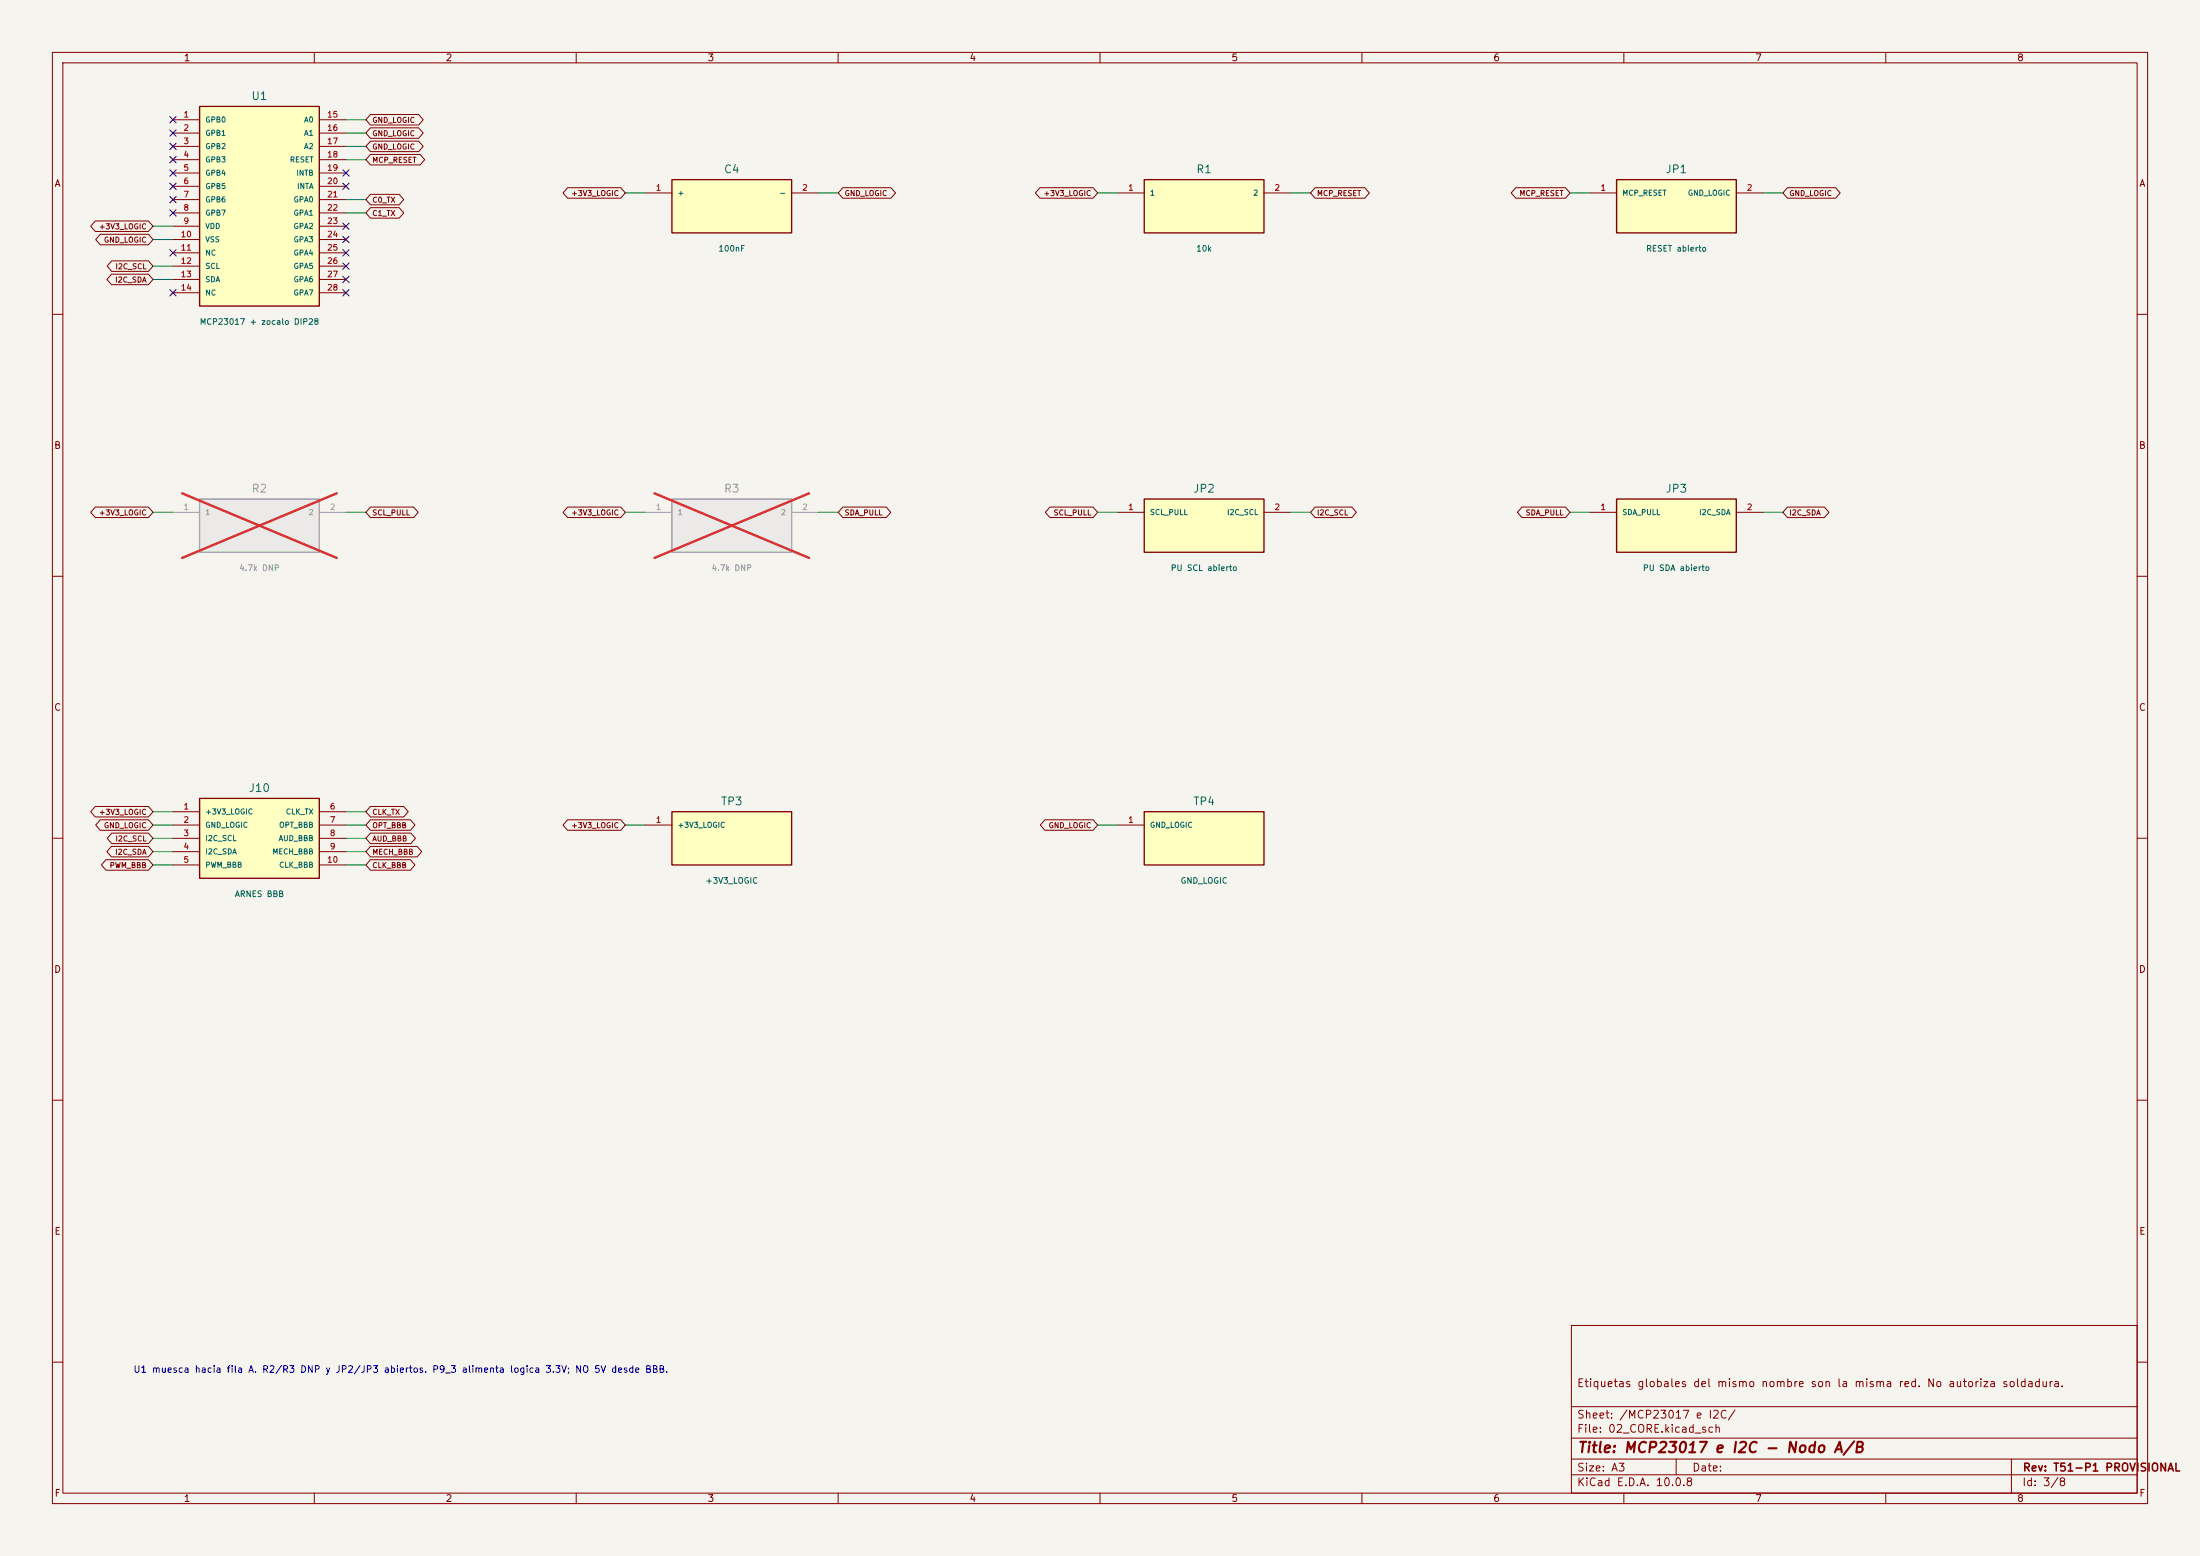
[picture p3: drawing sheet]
(kicad_sch (version 20250114) (generator "eeschema") (paper "A3") (title_block (title "MCP23017 e I2C - Nodo A/B") (rev "T51-P1 PROVISIONAL") (comment 1 "Etiquetas globales del mismo nombre son la misma red. No autoriza soldadura.")) (lib_symbols (symbol "T51:T51_U1" (pin_names (offset 1)) (in_bom yes) (on_board yes) (property "Reference" "U1" (at 0 22.05 0) (effects (font (size 1.27 1.27)))) (property "Value" "MCP23017 + zocalo DIP28" (at 0 -22.05 0) (effects (font (size 1.27 1.27)))) (symbol "T51_U1_0_1" (rectangle (start -11.43 19.05) (end 11.43 -19.05) (stroke (width 0.254) (type default)) (fill (type background)))) (symbol "T51_U1_1_1" (pin passive line (at -16.51 16.51 0) (length 5.08) (name "GPB0" (effects (font (size 1 1)))) (number "1" (effects (font (size 1.1 1.1))))) (pin passive line (at -16.51 13.970000000000002 0) (length 5.08) (name "GPB1" (effects (font (size 1 1)))) (number "2" (effects (font (size 1.1 1.1))))) (pin passive line (at -16.51 11.430000000000001 0) (length 5.08) (name "GPB2" (effects (font (size 1 1)))) (number "3" (effects (font (size 1.1 1.1))))) (pin passive line (at -16.51 8.89 0) (length 5.08) (name "GPB3" (effects (font (size 1 1)))) (number "4" (effects (font (size 1.1 1.1))))) (pin passive line (at -16.51 6.350000000000001 0) (length 5.08) (name "GPB4" (effects (font (size 1 1)))) (number "5" (effects (font (size 1.1 1.1))))) (pin passive line (at -16.51 3.8100000000000023 0) (length 5.08) (name "GPB5" (effects (font (size 1 1)))) (number "6" (effects (font (size 1.1 1.1))))) (pin passive line (at -16.51 1.2700000000000014 0) (length 5.08) (name "GPB6" (effects (font (size 1 1)))) (number "7" (effects (font (size 1.1 1.1))))) (pin passive line (at -16.51 -1.2699999999999996 0) (length 5.08) (name "GPB7" (effects (font (size 1 1)))) (number "8" (effects (font (size 1.1 1.1))))) (pin passive line (at -16.51 -3.8099999999999987 0) (length 5.08) (name "VDD" (effects (font (size 1 1)))) (number "9" (effects (font (size 1.1 1.1))))) (pin passive line (at -16.51 -6.349999999999998 0) (length 5.08) (name "VSS" (effects (font (size 1 1)))) (number "10" (effects (font (size 1.1 1.1))))) (pin passive line (at -16.51 -8.889999999999997 0) (length 5.08) (name "NC" (effects (font (size 1 1)))) (number "11" (effects (font (size 1.1 1.1))))) (pin input line (at -16.51 -11.43 0) (length 5.08) (name "SCL" (effects (font (size 1 1)))) (number "12" (effects (font (size 1.1 1.1))))) (pin bidirectional line (at -16.51 -13.969999999999999 0) (length 5.08) (name "SDA" (effects (font (size 1 1)))) (number "13" (effects (font (size 1.1 1.1))))) (pin passive line (at -16.51 -16.51 0) (length 5.08) (name "NC" (effects (font (size 1 1)))) (number "14" (effects (font (size 1.1 1.1))))) (pin input line (at 16.51 16.51 180) (length 5.08) (name "A0" (effects (font (size 1 1)))) (number "15" (effects (font (size 1.1 1.1))))) (pin input line (at 16.51 13.970000000000002 180) (length 5.08) (name "A1" (effects (font (size 1 1)))) (number "16" (effects (font (size 1.1 1.1))))) (pin input line (at 16.51 11.430000000000001 180) (length 5.08) (name "A2" (effects (font (size 1 1)))) (number "17" (effects (font (size 1.1 1.1))))) (pin input line (at 16.51 8.89 180) (length 5.08) (name "RESET" (effects (font (size 1 1)))) (number "18" (effects (font (size 1.1 1.1))))) (pin passive line (at 16.51 6.350000000000001 180) (length 5.08) (name "INTB" (effects (font (size 1 1)))) (number "19" (effects (font (size 1.1 1.1))))) (pin passive line (at 16.51 3.8100000000000023 180) (length 5.08) (name "INTA" (effects (font (size 1 1)))) (number "20" (effects (font (size 1.1 1.1))))) (pin tri_state line (at 16.51 1.2700000000000014 180) (length 5.08) (name "GPA0" (effects (font (size 1 1)))) (number "21" (effects (font (size 1.1 1.1))))) (pin tri_state line (at 16.51 -1.2699999999999996 180) (length 5.08) (name "GPA1" (effects (font (size 1 1)))) (number "22" (effects (font (size 1.1 1.1))))) (pin passive line (at 16.51 -3.8099999999999987 180) (length 5.08) (name "GPA2" (effects (font (size 1 1)))) (number "23" (effects (font (size 1.1 1.1))))) (pin passive line (at 16.51 -6.349999999999998 180) (length 5.08) (name "GPA3" (effects (font (size 1 1)))) (number "24" (effects (font (size 1.1 1.1))))) (pin passive line (at 16.51 -8.889999999999997 180) (length 5.08) (name "GPA4" (effects (font (size 1 1)))) (number "25" (effects (font (size 1.1 1.1))))) (pin passive line (at 16.51 -11.43 180) (length 5.08) (name "GPA5" (effects (font (size 1 1)))) (number "26" (effects (font (size 1.1 1.1))))) (pin passive line (at 16.51 -13.969999999999999 180) (length 5.08) (name "GPA6" (effects (font (size 1 1)))) (number "27" (effects (font (size 1.1 1.1))))) (pin passive line (at 16.51 -16.51 180) (length 5.08) (name "GPA7" (effects (font (size 1 1)))) (number "28" (effects (font (size 1.1 1.1))))))) (symbol "T51:T51_C4" (pin_names (offset 1)) (in_bom yes) (on_board yes) (property "Reference" "C4" (at 0 8.08 0) (effects (font (size 1.27 1.27)))) (property "Value" "100nF" (at 0 -8.08 0) (effects (font (size 1.27 1.27)))) (symbol "T51_C4_0_1" (rectangle (start -11.43 5.08) (end 11.43 -5.08) (stroke (width 0.254) (type default)) (fill (type background)))) (symbol "T51_C4_1_1" (pin passive line (at -16.51 2.54 0) (length 5.08) (name "+" (effects (font (size 1 1)))) (number "1" (effects (font (size 1.1 1.1))))) (pin passive line (at 16.51 2.54 180) (length 5.08) (name "-" (effects (font (size 1 1)))) (number "2" (effects (font (size 1.1 1.1))))))) (symbol "T51:T51_R1" (pin_names (offset 1)) (in_bom yes) (on_board yes) (property "Reference" "R1" (at 0 8.08 0) (effects (font (size 1.27 1.27)))) (property "Value" "10k" (at 0 -8.08 0) (effects (font (size 1.27 1.27)))) (symbol "T51_R1_0_1" (rectangle (start -11.43 5.08) (end 11.43 -5.08) (stroke (width 0.254) (type default)) (fill (type background)))) (symbol "T51_R1_1_1" (pin passive line (at -16.51 2.54 0) (length 5.08) (name "1" (effects (font (size 1 1)))) (number "1" (effects (font (size 1.1 1.1))))) (pin passive line (at 16.51 2.54 180) (length 5.08) (name "2" (effects (font (size 1 1)))) (number "2" (effects (font (size 1.1 1.1))))))) (symbol "T51:T51_JP1" (pin_names (offset 1)) (in_bom yes) (on_board yes) (property "Reference" "JP1" (at 0 8.08 0) (effects (font (size 1.27 1.27)))) (property "Value" "RESET abierto" (at 0 -8.08 0) (effects (font (size 1.27 1.27)))) (symbol "T51_JP1_0_1" (rectangle (start -11.43 5.08) (end 11.43 -5.08) (stroke (width 0.254) (type default)) (fill (type background)))) (symbol "T51_JP1_1_1" (pin passive line (at -16.51 2.54 0) (length 5.08) (name "MCP_RESET" (effects (font (size 1 1)))) (number "1" (effects (font (size 1.1 1.1))))) (pin passive line (at 16.51 2.54 180) (length 5.08) (name "GND_LOGIC" (effects (font (size 1 1)))) (number "2" (effects (font (size 1.1 1.1))))))) (symbol "T51:T51_R2" (pin_names (offset 1)) (in_bom yes) (on_board yes) (property "Reference" "R2" (at 0 8.08 0) (effects (font (size 1.27 1.27)))) (property "Value" "4.7k DNP" (at 0 -8.08 0) (effects (font (size 1.27 1.27)))) (symbol "T51_R2_0_1" (rectangle (start -11.43 5.08) (end 11.43 -5.08) (stroke (width 0.254) (type default)) (fill (type background)))) (symbol "T51_R2_1_1" (pin passive line (at -16.51 2.54 0) (length 5.08) (name "1" (effects (font (size 1 1)))) (number "1" (effects (font (size 1.1 1.1))))) (pin passive line (at 16.51 2.54 180) (length 5.08) (name "2" (effects (font (size 1 1)))) (number "2" (effects (font (size 1.1 1.1))))))) (symbol "T51:T51_R3" (pin_names (offset 1)) (in_bom yes) (on_board yes) (property "Reference" "R3" (at 0 8.08 0) (effects (font (size 1.27 1.27)))) (property "Value" "4.7k DNP" (at 0 -8.08 0) (effects (font (size 1.27 1.27)))) (symbol "T51_R3_0_1" (rectangle (start -11.43 5.08) (end 11.43 -5.08) (stroke (width 0.254) (type default)) (fill (type background)))) (symbol "T51_R3_1_1" (pin passive line (at -16.51 2.54 0) (length 5.08) (name "1" (effects (font (size 1 1)))) (number "1" (effects (font (size 1.1 1.1))))) (pin passive line (at 16.51 2.54 180) (length 5.08) (name "2" (effects (font (size 1 1)))) (number "2" (effects (font (size 1.1 1.1))))))) (symbol "T51:T51_JP2" (pin_names (offset 1)) (in_bom yes) (on_board yes) (property "Reference" "JP2" (at 0 8.08 0) (effects (font (size 1.27 1.27)))) (property "Value" "PU SCL abierto" (at 0 -8.08 0) (effects (font (size 1.27 1.27)))) (symbol "T51_JP2_0_1" (rectangle (start -11.43 5.08) (end 11.43 -5.08) (stroke (width 0.254) (type default)) (fill (type background)))) (symbol "T51_JP2_1_1" (pin passive line (at -16.51 2.54 0) (length 5.08) (name "SCL_PULL" (effects (font (size 1 1)))) (number "1" (effects (font (size 1.1 1.1))))) (pin passive line (at 16.51 2.54 180) (length 5.08) (name "I2C_SCL" (effects (font (size 1 1)))) (number "2" (effects (font (size 1.1 1.1))))))) (symbol "T51:T51_JP3" (pin_names (offset 1)) (in_bom yes) (on_board yes) (property "Reference" "JP3" (at 0 8.08 0) (effects (font (size 1.27 1.27)))) (property "Value" "PU SDA abierto" (at 0 -8.08 0) (effects (font (size 1.27 1.27)))) (symbol "T51_JP3_0_1" (rectangle (start -11.43 5.08) (end 11.43 -5.08) (stroke (width 0.254) (type default)) (fill (type background)))) (symbol "T51_JP3_1_1" (pin passive line (at -16.51 2.54 0) (length 5.08) (name "SDA_PULL" (effects (font (size 1 1)))) (number "1" (effects (font (size 1.1 1.1))))) (pin passive line (at 16.51 2.54 180) (length 5.08) (name "I2C_SDA" (effects (font (size 1 1)))) (number "2" (effects (font (size 1.1 1.1))))))) (symbol "T51:T51_J10" (pin_names (offset 1)) (in_bom yes) (on_board yes) (property "Reference" "J10" (at 0 10.620000000000001 0) (effects (font (size 1.27 1.27)))) (property "Value" "ARNES BBB" (at 0 -10.620000000000001 0) (effects (font (size 1.27 1.27)))) (symbol "T51_J10_0_1" (rectangle (start -11.43 7.62) (end 11.43 -7.62) (stroke (width 0.254) (type default)) (fill (type background)))) (symbol "T51_J10_1_1" (pin passive line (at -16.51 5.08 0) (length 5.08) (name "+3V3_LOGIC" (effects (font (size 1 1)))) (number "1" (effects (font (size 1.1 1.1))))) (pin passive line (at -16.51 2.54 0) (length 5.08) (name "GND_LOGIC" (effects (font (size 1 1)))) (number "2" (effects (font (size 1.1 1.1))))) (pin passive line (at -16.51 0.0 0) (length 5.08) (name "I2C_SCL" (effects (font (size 1 1)))) (number "3" (effects (font (size 1.1 1.1))))) (pin passive line (at -16.51 -2.54 0) (length 5.08) (name "I2C_SDA" (effects (font (size 1 1)))) (number "4" (effects (font (size 1.1 1.1))))) (pin passive line (at -16.51 -5.08 0) (length 5.08) (name "PWM_BBB" (effects (font (size 1 1)))) (number "5" (effects (font (size 1.1 1.1))))) (pin passive line (at 16.51 5.08 180) (length 5.08) (name "CLK_TX" (effects (font (size 1 1)))) (number "6" (effects (font (size 1.1 1.1))))) (pin passive line (at 16.51 2.54 180) (length 5.08) (name "OPT_BBB" (effects (font (size 1 1)))) (number "7" (effects (font (size 1.1 1.1))))) (pin passive line (at 16.51 0.0 180) (length 5.08) (name "AUD_BBB" (effects (font (size 1 1)))) (number "8" (effects (font (size 1.1 1.1))))) (pin passive line (at 16.51 -2.54 180) (length 5.08) (name "MECH_BBB" (effects (font (size 1 1)))) (number "9" (effects (font (size 1.1 1.1))))) (pin passive line (at 16.51 -5.08 180) (length 5.08) (name "CLK_BBB" (effects (font (size 1 1)))) (number "10" (effects (font (size 1.1 1.1))))))) (symbol "T51:T51_TP3" (pin_names (offset 1)) (in_bom yes) (on_board yes) (property "Reference" "TP3" (at 0 8.08 0) (effects (font (size 1.27 1.27)))) (property "Value" "+3V3_LOGIC" (at 0 -8.08 0) (effects (font (size 1.27 1.27)))) (symbol "T51_TP3_0_1" (rectangle (start -11.43 5.08) (end 11.43 -5.08) (stroke (width 0.254) (type default)) (fill (type background)))) (symbol "T51_TP3_1_1" (pin passive line (at -16.51 2.54 0) (length 5.08) (name "+3V3_LOGIC" (effects (font (size 1 1)))) (number "1" (effects (font (size 1.1 1.1))))))) (symbol "T51:T51_TP4" (pin_names (offset 1)) (in_bom yes) (on_board yes) (property "Reference" "TP4" (at 0 8.08 0) (effects (font (size 1.27 1.27)))) (property "Value" "GND_LOGIC" (at 0 -8.08 0) (effects (font (size 1.27 1.27)))) (symbol "T51_TP4_0_1" (rectangle (start -11.43 5.08) (end 11.43 -5.08) (stroke (width 0.254) (type default)) (fill (type background)))) (symbol "T51_TP4_1_1" (pin passive line (at -16.51 2.54 0) (length 5.08) (name "GND_LOGIC" (effects (font (size 1 1)))) (number "1" (effects (font (size 1.1 1.1)))))))) (symbol (lib_id "T51:T51_U1") (at 49.53 39.37 0) (unit 1) (in_bom yes) (on_board yes) (dnp no) (property "Reference" "U1" (at 49.53 18.319999999999997 0) (effects (font (size 1.5 1.5)))) (property "Value" "MCP23017 + zocalo DIP28" (at 49.53 61.42 0) (effects (font (size 1.1 1.1))))) (no_connect (at 33.019999999999996 22.859999999999996)) (no_connect (at 33.019999999999996 25.399999999999995)) (no_connect (at 33.019999999999996 27.939999999999998)) (no_connect (at 33.019999999999996 30.479999999999997)) (no_connect (at 33.019999999999996 33.019999999999996)) (no_connect (at 33.019999999999996 35.559999999999995)) (no_connect (at 33.019999999999996 38.099999999999994)) (no_connect (at 33.019999999999996 40.64)) (wire (pts (xy 33.019999999999996 43.17999999999999) (xy 29.209999999999997 43.17999999999999)) (stroke (width 0) (type default))) (global_label "+3V3_LOGIC" (shape bidirectional) (at 29.209999999999997 43.17999999999999 180) (effects (font (size 1.0 1.0)) (justify right))) (wire (pts (xy 33.019999999999996 45.72) (xy 29.209999999999997 45.72)) (stroke (width 0) (type default))) (global_label "GND_LOGIC" (shape bidirectional) (at 29.209999999999997 45.72 180) (effects (font (size 1.0 1.0)) (justify right))) (no_connect (at 33.019999999999996 48.25999999999999)) (wire (pts (xy 33.019999999999996 50.8) (xy 29.209999999999997 50.8)) (stroke (width 0) (type default))) (global_label "I2C_SCL" (shape bidirectional) (at 29.209999999999997 50.8 180) (effects (font (size 1.0 1.0)) (justify right))) (wire (pts (xy 33.019999999999996 53.339999999999996) (xy 29.209999999999997 53.339999999999996)) (stroke (width 0) (type default))) (global_label "I2C_SDA" (shape bidirectional) (at 29.209999999999997 53.339999999999996 180) (effects (font (size 1.0 1.0)) (justify right))) (no_connect (at 33.019999999999996 55.879999999999995)) (wire (pts (xy 66.04 22.859999999999996) (xy 69.85000000000001 22.859999999999996)) (stroke (width 0) (type default))) (global_label "GND_LOGIC" (shape bidirectional) (at 69.85000000000001 22.859999999999996 0) (effects (font (size 1.0 1.0)) (justify left))) (wire (pts (xy 66.04 25.399999999999995) (xy 69.85000000000001 25.399999999999995)) (stroke (width 0) (type default))) (global_label "GND_LOGIC" (shape bidirectional) (at 69.85000000000001 25.399999999999995 0) (effects (font (size 1.0 1.0)) (justify left))) (wire (pts (xy 66.04 27.939999999999998) (xy 69.85000000000001 27.939999999999998)) (stroke (width 0) (type default))) (global_label "GND_LOGIC" (shape bidirectional) (at 69.85000000000001 27.939999999999998 0) (effects (font (size 1.0 1.0)) (justify left))) (wire (pts (xy 66.04 30.479999999999997) (xy 69.85000000000001 30.479999999999997)) (stroke (width 0) (type default))) (global_label "MCP_RESET" (shape bidirectional) (at 69.85000000000001 30.479999999999997 0) (effects (font (size 1.0 1.0)) (justify left))) (no_connect (at 66.04 33.019999999999996)) (no_connect (at 66.04 35.559999999999995)) (wire (pts (xy 66.04 38.099999999999994) (xy 69.85000000000001 38.099999999999994)) (stroke (width 0) (type default))) (global_label "C0_TX" (shape bidirectional) (at 69.85000000000001 38.099999999999994 0) (effects (font (size 1.0 1.0)) (justify left))) (wire (pts (xy 66.04 40.64) (xy 69.85000000000001 40.64)) (stroke (width 0) (type default))) (global_label "C1_TX" (shape bidirectional) (at 69.85000000000001 40.64 0) (effects (font (size 1.0 1.0)) (justify left))) (no_connect (at 66.04 43.17999999999999)) (no_connect (at 66.04 45.72)) (no_connect (at 66.04 48.25999999999999)) (no_connect (at 66.04 50.8)) (no_connect (at 66.04 53.339999999999996)) (no_connect (at 66.04 55.879999999999995)) (symbol (lib_id "T51:T51_C4") (at 139.7 39.37 0) (unit 1) (in_bom yes) (on_board yes) (dnp no) (property "Reference" "C4" (at 139.7 32.29 0) (effects (font (size 1.5 1.5)))) (property "Value" "100nF" (at 139.7 47.449999999999996 0) (effects (font (size 1.1 1.1))))) (wire (pts (xy 123.18999999999998 36.83) (xy 119.37999999999998 36.83)) (stroke (width 0) (type default))) (global_label "+3V3_LOGIC" (shape bidirectional) (at 119.37999999999998 36.83 180) (effects (font (size 1.0 1.0)) (justify right))) (wire (pts (xy 156.20999999999998 36.83) (xy 160.01999999999998 36.83)) (stroke (width 0) (type default))) (global_label "GND_LOGIC" (shape bidirectional) (at 160.01999999999998 36.83 0) (effects (font (size 1.0 1.0)) (justify left))) (symbol (lib_id "T51:T51_R1") (at 229.87 39.37 0) (unit 1) (in_bom yes) (on_board yes) (dnp no) (property "Reference" "R1" (at 229.87 32.29 0) (effects (font (size 1.5 1.5)))) (property "Value" "10k" (at 229.87 47.449999999999996 0) (effects (font (size 1.1 1.1))))) (wire (pts (xy 213.36 36.83) (xy 209.55 36.83)) (stroke (width 0) (type default))) (global_label "+3V3_LOGIC" (shape bidirectional) (at 209.55 36.83 180) (effects (font (size 1.0 1.0)) (justify right))) (wire (pts (xy 246.38 36.83) (xy 250.19 36.83)) (stroke (width 0) (type default))) (global_label "MCP_RESET" (shape bidirectional) (at 250.19 36.83 0) (effects (font (size 1.0 1.0)) (justify left))) (symbol (lib_id "T51:T51_JP1") (at 320.04 39.37 0) (unit 1) (in_bom yes) (on_board yes) (dnp no) (property "Reference" "JP1" (at 320.04 32.29 0) (effects (font (size 1.5 1.5)))) (property "Value" "RESET abierto" (at 320.04 47.449999999999996 0) (effects (font (size 1.1 1.1))))) (wire (pts (xy 303.53000000000003 36.83) (xy 299.72 36.83)) (stroke (width 0) (type default))) (global_label "MCP_RESET" (shape bidirectional) (at 299.72 36.83 180) (effects (font (size 1.0 1.0)) (justify right))) (wire (pts (xy 336.55 36.83) (xy 340.36 36.83)) (stroke (width 0) (type default))) (global_label "GND_LOGIC" (shape bidirectional) (at 340.36 36.83 0) (effects (font (size 1.0 1.0)) (justify left))) (symbol (lib_id "T51:T51_R2") (at 49.53 100.33 0) (unit 1) (in_bom yes) (on_board yes) (dnp yes) (property "Reference" "R2" (at 49.53 93.25 0) (effects (font (size 1.5 1.5)))) (property "Value" "4.7k DNP" (at 49.53 108.41 0) (effects (font (size 1.1 1.1))))) (wire (pts (xy 33.019999999999996 97.78999999999999) (xy 29.209999999999997 97.78999999999999)) (stroke (width 0) (type default))) (global_label "+3V3_LOGIC" (shape bidirectional) (at 29.209999999999997 97.78999999999999 180) (effects (font (size 1.0 1.0)) (justify right))) (wire (pts (xy 66.04 97.78999999999999) (xy 69.85000000000001 97.78999999999999)) (stroke (width 0) (type default))) (global_label "SCL_PULL" (shape bidirectional) (at 69.85000000000001 97.78999999999999 0) (effects (font (size 1.0 1.0)) (justify left))) (symbol (lib_id "T51:T51_R3") (at 139.7 100.33 0) (unit 1) (in_bom yes) (on_board yes) (dnp yes) (property "Reference" "R3" (at 139.7 93.25 0) (effects (font (size 1.5 1.5)))) (property "Value" "4.7k DNP" (at 139.7 108.41 0) (effects (font (size 1.1 1.1))))) (wire (pts (xy 123.18999999999998 97.78999999999999) (xy 119.37999999999998 97.78999999999999)) (stroke (width 0) (type default))) (global_label "+3V3_LOGIC" (shape bidirectional) (at 119.37999999999998 97.78999999999999 180) (effects (font (size 1.0 1.0)) (justify right))) (wire (pts (xy 156.20999999999998 97.78999999999999) (xy 160.01999999999998 97.78999999999999)) (stroke (width 0) (type default))) (global_label "SDA_PULL" (shape bidirectional) (at 160.01999999999998 97.78999999999999 0) (effects (font (size 1.0 1.0)) (justify left))) (symbol (lib_id "T51:T51_JP2") (at 229.87 100.33 0) (unit 1) (in_bom yes) (on_board yes) (dnp no) (property "Reference" "JP2" (at 229.87 93.25 0) (effects (font (size 1.5 1.5)))) (property "Value" "PU SCL abierto" (at 229.87 108.41 0) (effects (font (size 1.1 1.1))))) (wire (pts (xy 213.36 97.78999999999999) (xy 209.55 97.78999999999999)) (stroke (width 0) (type default))) (global_label "SCL_PULL" (shape bidirectional) (at 209.55 97.78999999999999 180) (effects (font (size 1.0 1.0)) (justify right))) (wire (pts (xy 246.38 97.78999999999999) (xy 250.19 97.78999999999999)) (stroke (width 0) (type default))) (global_label "I2C_SCL" (shape bidirectional) (at 250.19 97.78999999999999 0) (effects (font (size 1.0 1.0)) (justify left))) (symbol (lib_id "T51:T51_JP3") (at 320.04 100.33 0) (unit 1) (in_bom yes) (on_board yes) (dnp no) (property "Reference" "JP3" (at 320.04 93.25 0) (effects (font (size 1.5 1.5)))) (property "Value" "PU SDA abierto" (at 320.04 108.41 0) (effects (font (size 1.1 1.1))))) (wire (pts (xy 303.53000000000003 97.78999999999999) (xy 299.72 97.78999999999999)) (stroke (width 0) (type default))) (global_label "SDA_PULL" (shape bidirectional) (at 299.72 97.78999999999999 180) (effects (font (size 1.0 1.0)) (justify right))) (wire (pts (xy 336.55 97.78999999999999) (xy 340.36 97.78999999999999)) (stroke (width 0) (type default))) (global_label "I2C_SDA" (shape bidirectional) (at 340.36 97.78999999999999 0) (effects (font (size 1.0 1.0)) (justify left))) (symbol (lib_id "T51:T51_J10") (at 49.53 160.02 0) (unit 1) (in_bom yes) (on_board yes) (dnp no) (property "Reference" "J10" (at 49.53 150.4 0) (effects (font (size 1.5 1.5)))) (property "Value" "ARNES BBB" (at 49.53 170.64000000000001 0) (effects (font (size 1.1 1.1))))) (wire (pts (xy 33.019999999999996 154.94) (xy 29.209999999999997 154.94)) (stroke (width 0) (type default))) (global_label "+3V3_LOGIC" (shape bidirectional) (at 29.209999999999997 154.94 180) (effects (font (size 1.0 1.0)) (justify right))) (wire (pts (xy 33.019999999999996 157.48000000000002) (xy 29.209999999999997 157.48000000000002)) (stroke (width 0) (type default))) (global_label "GND_LOGIC" (shape bidirectional) (at 29.209999999999997 157.48000000000002 180) (effects (font (size 1.0 1.0)) (justify right))) (wire (pts (xy 33.019999999999996 160.02) (xy 29.209999999999997 160.02)) (stroke (width 0) (type default))) (global_label "I2C_SCL" (shape bidirectional) (at 29.209999999999997 160.02 180) (effects (font (size 1.0 1.0)) (justify right))) (wire (pts (xy 33.019999999999996 162.56) (xy 29.209999999999997 162.56)) (stroke (width 0) (type default))) (global_label "I2C_SDA" (shape bidirectional) (at 29.209999999999997 162.56 180) (effects (font (size 1.0 1.0)) (justify right))) (wire (pts (xy 33.019999999999996 165.10000000000002) (xy 29.209999999999997 165.10000000000002)) (stroke (width 0) (type default))) (global_label "PWM_BBB" (shape bidirectional) (at 29.209999999999997 165.10000000000002 180) (effects (font (size 1.0 1.0)) (justify right))) (wire (pts (xy 66.04 154.94) (xy 69.85000000000001 154.94)) (stroke (width 0) (type default))) (global_label "CLK_TX" (shape bidirectional) (at 69.85000000000001 154.94 0) (effects (font (size 1.0 1.0)) (justify left))) (wire (pts (xy 66.04 157.48000000000002) (xy 69.85000000000001 157.48000000000002)) (stroke (width 0) (type default))) (global_label "OPT_BBB" (shape bidirectional) (at 69.85000000000001 157.48000000000002 0) (effects (font (size 1.0 1.0)) (justify left))) (wire (pts (xy 66.04 160.02) (xy 69.85000000000001 160.02)) (stroke (width 0) (type default))) (global_label "AUD_BBB" (shape bidirectional) (at 69.85000000000001 160.02 0) (effects (font (size 1.0 1.0)) (justify left))) (wire (pts (xy 66.04 162.56) (xy 69.85000000000001 162.56)) (stroke (width 0) (type default))) (global_label "MECH_BBB" (shape bidirectional) (at 69.85000000000001 162.56 0) (effects (font (size 1.0 1.0)) (justify left))) (wire (pts (xy 66.04 165.10000000000002) (xy 69.85000000000001 165.10000000000002)) (stroke (width 0) (type default))) (global_label "CLK_BBB" (shape bidirectional) (at 69.85000000000001 165.10000000000002 0) (effects (font (size 1.0 1.0)) (justify left))) (symbol (lib_id "T51:T51_TP3") (at 139.7 160.02 0) (unit 1) (in_bom yes) (on_board yes) (dnp no) (property "Reference" "TP3" (at 139.7 152.94 0) (effects (font (size 1.5 1.5)))) (property "Value" "+3V3_LOGIC" (at 139.7 168.10000000000002 0) (effects (font (size 1.1 1.1))))) (wire (pts (xy 123.18999999999998 157.48000000000002) (xy 119.37999999999998 157.48000000000002)) (stroke (width 0) (type default))) (global_label "+3V3_LOGIC" (shape bidirectional) (at 119.37999999999998 157.48000000000002 180) (effects (font (size 1.0 1.0)) (justify right))) (symbol (lib_id "T51:T51_TP4") (at 229.87 160.02 0) (unit 1) (in_bom yes) (on_board yes) (dnp no) (property "Reference" "TP4" (at 229.87 152.94 0) (effects (font (size 1.5 1.5)))) (property "Value" "GND_LOGIC" (at 229.87 168.10000000000002 0) (effects (font (size 1.1 1.1))))) (wire (pts (xy 213.36 157.48000000000002) (xy 209.55 157.48000000000002)) (stroke (width 0) (type default))) (global_label "GND_LOGIC" (shape bidirectional) (at 209.55 157.48000000000002 180) (effects (font (size 1.0 1.0)) (justify right))) (text "U1 muesca hacia fila A. R2/R3 DNP y JP2/JP3 abiertos. P9_3 alimenta logica 3.3V; NO 5V desde BBB." (at 25.4 261.62 0) (effects (font (size 1.27 1.27)) (justify left))) (embedded_fonts no))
